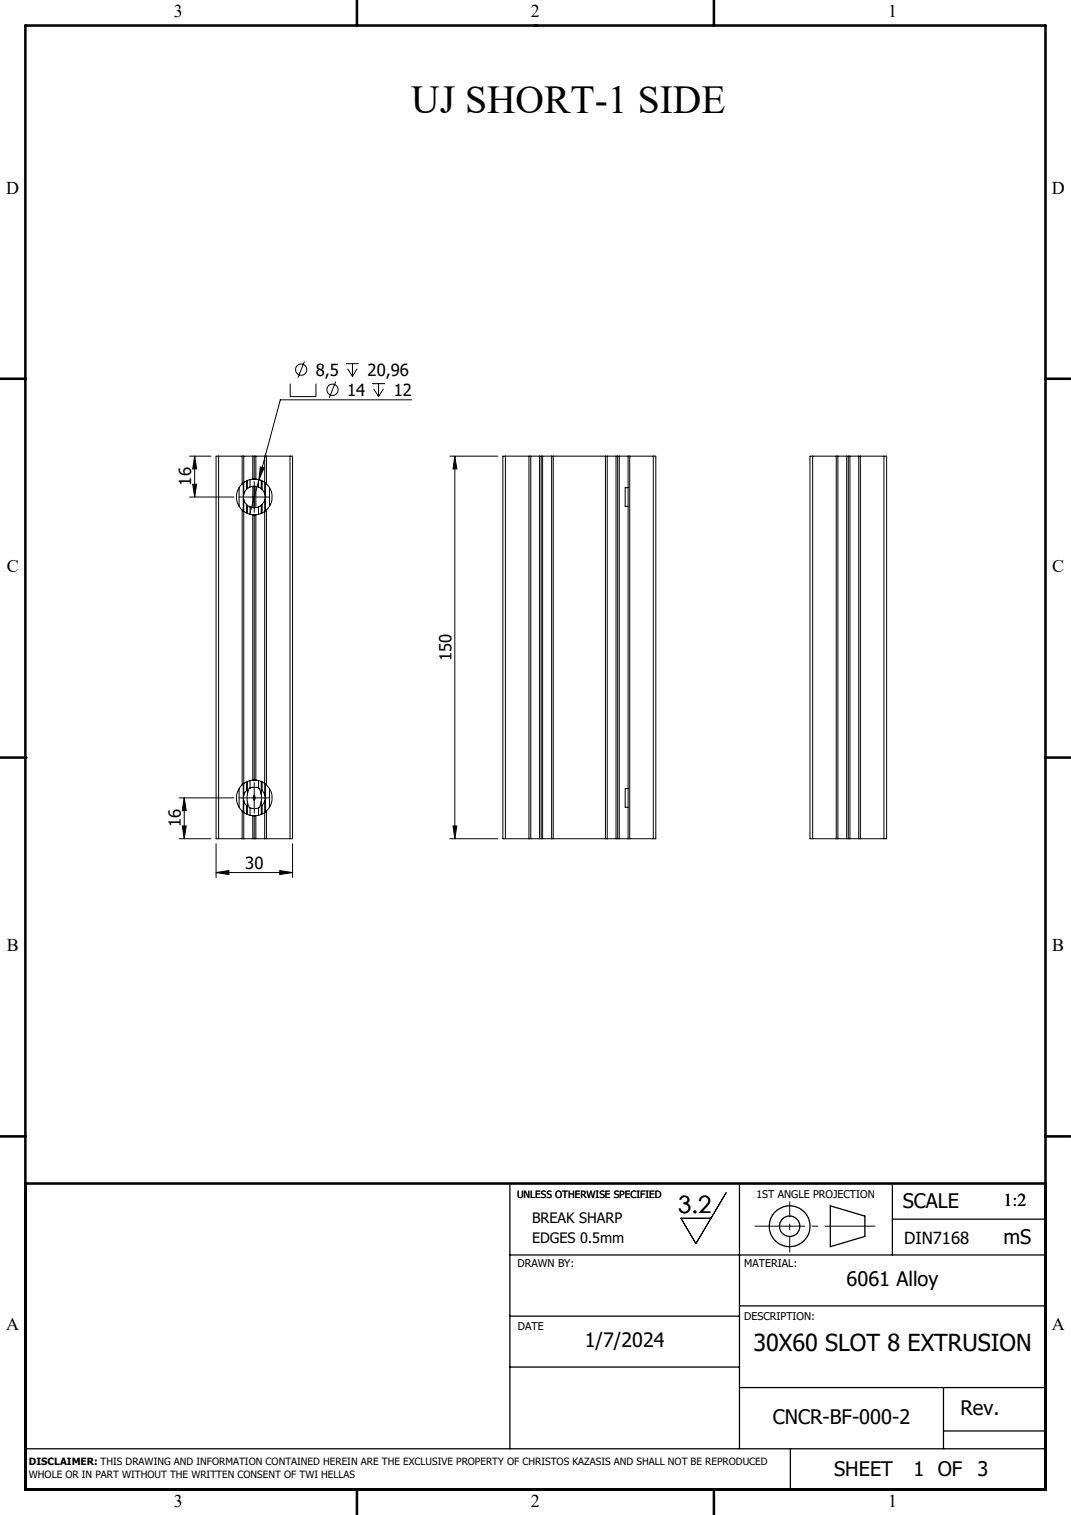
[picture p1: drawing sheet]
<svg xmlns="http://www.w3.org/2000/svg" width="210mm" height="297mm" viewBox="0 0 210 297" stroke-linecap="round" stroke-linejoin="round" font-family="sans-serif">
<g fill="none" stroke="#000" stroke-width=".2">
<path d="M56.9 75.2v2.5h5v-2.5M59.7 70.9l-1.3 3.1M65.8 74.8l-1.2 3.2M67.8 71.3h2.5M68.2 72.3l.9 1.5M69.1 71.3v2.5M70 72.3l-.9 1.5M73 75.2h2.5M73.3 76.2l.9 1.5M74.2 75.2v2.5M75.2 76.2l-1 1.5M80.8 78.4h-25.8l-6 22.4"/>
<path d="M37.2 89.4h4.1M37.2 97.4h8.7M37.8 94.9h.8l-.4 2.5zM38.2 89.4v8M38.2 89.4l.4 2.5h-.8zM42.9 89.4h-.5v75h.5M42.9 89.4h14M42.9 89.4v75M46.8 97.4h6M46.9 95.6v3.7M47.5 94.9a3.5 3.5 0 0 0 0 5.1M47.5 89.4v5.5"/>
<path d="M47.7 94.7v5.5M47.8 96.9v1.1M47.8 98l.5 .9M47.8 89.4v7.5M47.8 98v57.9M48.3 96l-.5 .9M48.3 98.9l.2 .2M48.3 94.3v1.7M48.3 98.9v1.7M48.5 95.8l-.2 .2M48.5 99.1l.5 .3M48.5 94.2v1.6"/>
<path d="M48.5 99.1v1.5M49 99.4a2.02 2.02 0 0 0 1.7 0M49 95.5l.7-.2 1 .2M49 95.5l-.5 .3M49 94v1.5M49 99.4v1.4M49.6 93.9a3.1 3.1 0 0 0-2.1 1M49.6 93.9h.2M49.6 89.4v4.5M49.6 95.4v4.1M49.8 93.9l.9 .1 .7 .3v1.7M49.8 94.4v6"/>
<path d="M49.8 93.9h.4M49.8 89.4v4.5M50.2 93.9a3.6 3.6 0 0 1 2 1M50.2 89.4v4.5M50.2 95.3v4.2M50.7 95.5l.5 .3M50.7 94v1.5M50.7 99.4v1.4M51 91.5l.8 .2-1 2.3zM51.2 95.8l.2 .2M51.2 99.1l-.5 .3M51.2 94.2v1.6"/>
<path d="M51.2 99.1v1.5M51.4 96l.5 .9M51.4 98.9l-.2 .2M51.4 98.9v1.7M51.9 89.4v7.5M51.9 96.9v1.1M51.9 98l-.5 .9M51.9 98v57.9M52 94.7v5.5M52.2 94.9a3.6 3.6 0 0 1 0 5.1M52.2 89.4v5.5M52.8 95.6v3.7"/>
<path d="M56.9 89.4h.5v75h-.5M56.9 89.4v75M88.2 89.4h9.4M89.2 89.4l.4 2.5h-.8zM89.2 89.4v75M99.1 89.4h-.5v75h.5M99.1 89.4h29M99.1 89.4v75M103.7 89.4v75M104.1 89.4v75M105.8 89.4v75M106.1 89.4v75"/>
<path d="M106.4 89.4v75M108.2 89.4v75M108.5 89.4v75M118.7 89.4v75M119.1 89.4v75M120.8 89.4v75M121.1 89.4v75M121.4 89.4v75M123.2 89.4v75M123.2 95.6h-.6v3.7h.6M123.5 89.4v75M128.1 89.4h.5v75h-.5"/>
<path d="M128.1 89.4v75M159.3 89.4h-.5v75h.5M159.3 89.4h14M159.3 89.4v75M164 89.4v75M164.3 89.4v75M166 89.4v75M166.3 89.4v75M166.7 89.4v75M168.4 89.4v75M168.7 89.4v75M173.3 89.4h.5v75h-.5"/>
<path d="M173.3 89.4v75M47.5 100a3.9 3.9 0 0 0 2.1 .9M47.5 100v53.8M49.6 100.9h.2M49.6 100.9v52M49.8 100.9h.4M49.8 100.9v52M50.2 100.9v52M52.2 100l-1 .7-1 .2M52.2 100v53.8M35.1 156.4h10.8M36.1 156.4v8"/>
<path d="M36.1 156.4l.4 2.5h-.8zM46.8 156.4h6M46.9 154.6v3.7M47.5 153.8a3.5 3.5 0 0 0 0 5.2M47.5 159a3.1 3.1 0 0 0 2.1 .9M47.5 159v5.4M47.7 153.7v5.5M47.8 155.9v1.1M47.8 157l.5 .9v1.7M47.8 157v7.4M48.3 153.3v1.7l-.5 .9M48.5 155.7v1.5"/>
<path d="M48.5 157.2l.4 1.1 .1 .1M48.5 153.2v2.5M48.5 157.2v2.5M49 154.5l.5-.2 1.2 .2M49 158.4l.5 .1 1.2-.1M49 154.5h-.1l-.4 1.2M49 153v1.5M49 158.4v1.4M49.6 152.9a3.9 3.9 0 0 0-2.1 .9M49.6 152.9h.2M49.6 159.9h.2M49.6 159.9v4.5"/>
<path d="M49.8 153.4v6M49.8 159.9h.4M49.8 152.9h.4M49.8 155.9l.3 .6-.3 .4-.1-.4zM49.8 159.9v4.5M50.2 152.9l1 .3 1 .6M50.2 159.9v4.5M50.7 154.5h.2l.3 1.2M50.7 153v1.5M50.7 158.4v1.4M51.2 155.7v1.5M51.2 157.2l-.3 1.1-.2 .1"/>
<path d="M51.2 153.2v2.5M51.2 157.2v2.5M51.4 153.3v1.7l.5 .9M51.9 155.9v1.1M51.9 157l-.5 .9v1.7M51.9 157v7.4M52 153.7v5.5M52.2 153.8a3.6 3.6 0 0 1 0 5.2M52.2 159a3.6 3.6 0 0 1-2 .9M52.2 159v5.4M52.8 154.6v3.7M123.2 154.6h-.6v3.7h.6"/>
<path d="M35.1 164.4h6.2M35.7 161.9h.8l-.4 2.5zM42.4 165.4v6.6M42.4 171.1h15M42.4 171.1l2.5-.4v.7zM42.9 164.4h14M54.9 170.7l2.5 .4-2.5 .3zM57.4 165.4v6.6M88.2 164.4h9.4M88.8 161.9h.8l-.4 2.5zM99.1 164.4h29M159.3 164.4h14"/>
<path d="M142.4 233.8l-5.9 10-3-5h5.9"/>
<circle cx="59" cy="72.5" r="1.1"/>
<circle cx="65.2" cy="76.4" r="1.11"/>
</g>
<g fill="none" stroke="#000" stroke-width=".25">
<path d="M100 232v52M145 232v52M162.8 236.4l6.8 2v4l-6.8 2zM175 232v14M175 239h30M100 246h105M100 258h45M145 256h60M100 268h45M145 272h60M185 272v12M5 284h200"/>
<path d="M155 284v8M185 280.5h20"/>
<circle cx="154.8" cy="240.4" r="4"/>
<circle cx="154.8" cy="240.4" r="2"/>
</g>
<path d="M148 240.4h23.6" fill="none" stroke="#000" stroke-width=".2" stroke-dasharray="15.2 1.3 1.3 1.3" stroke-dashoffset="5.3" stroke-linecap="butt"/>
<path d="M154.9 235.5v10" fill="none" stroke="#000" stroke-width=".2" stroke-dasharray="15.2 1.3 1.3 1.3" stroke-dashoffset="12.1" stroke-linecap="butt"/>
<g fill="none" stroke="#000" stroke-width=".5">
<path d="M5 5h200v287h-200zM70 0v5M105 5h.1M140 0v5M0 74.3h5M205 74.3h5M0 148.5h5M5 148.5h.1M205 148.5h5M0 222.8h5M5 232h200M205 222.8h5"/>
<path d="M70 292v5M105 292h.1M140 292v5M190 292h.1"/>
</g>
<g fill="#000">
<path d="M51 91.5l-.2 2.5 1-2.3zM42.4 171.1l2.5-.4v.7zM54.9 170.7l2.5 .4-2.5 .3z"/>
<path d="M36.1 156.4l.4 2.5h-.8zM35.7 161.9h.8l-.4 2.5zM37.8 94.9h.8l-.4 2.5zM38.2 89.4l.4 2.5h-.8zM89.2 89.4l.4 2.5h-.8zM88.8 161.9h.8l-.4 2.5z"/>
</g>
<text font-size="7.8" x="80.6" y="22.1">UJ SHORT-1 SIDE</text>
<text font-size="4.7" x="133" y="237.8">3.2</text>
<text font-size="4.6" x="147.7" y="264.9">30X60 SLOT 8 EXTRUSION</text>
<g font-size="3.9">
<text x="177" y="236.9">SCALE</text>
<text x="196.7" y="243.9">mS</text>
<text x="166" y="252.2">6061 Alloy</text>
<text x="114.7" y="264.1">1/7/2024</text>
<text x="151.5" y="279.2">CNCR-BF-000-2</text>
<text x="188.3" y="277.3">Rev.</text>
<text x="163.6" y="289.3">SHEET</text>
<text x="179.1" y="289.3">1 OF</text>
<text x="191.7" y="289.3">3</text>
</g>
<g font-size="3.5">
<text x="34.1" y="3.4">3</text>
<text x="104.1" y="3.4">2</text>
<text x="174.1" y="3.4">1</text>
<text x="1.2" y="38">D</text>
<text x="206.2" y="38">D</text>
<text x="1.3" y="112.2">C</text>
<text x="206.3" y="112.2">C</text>
<text x="1.3" y="186.5">B</text>
<text x="206.3" y="186.5">B</text>
<text x="196.7" y="236.4">1:2</text>
<text x="1.2" y="260.7">A</text>
<text x="206.2" y="260.7">A</text>
<text x="34.1" y="295.4">3</text>
<text x="104.1" y="295.4">2</text>
<text x="174.1" y="295.4">1</text>
</g>
<g font-size="3.3">
<text x="61.9" y="73.7">8,5</text>
<text x="68.1" y="77.7">14</text>
<text x="72.1" y="73.7">20,96</text>
<text x="77.2" y="77.7">12</text>
<text x="37.5" y="95.2" transform="rotate(-90 37.5 95.2)">16</text>
<text x="88.5" y="129.6" transform="rotate(-90 88.5 129.6)">150</text>
<text x="35.4" y="162.2" transform="rotate(-90 35.4 162.2)">16</text>
<text x="48.1" y="170.4">30</text>
<text x="177.3" y="243.9">DIN7168</text>
</g>
<g font-size="2.8">
<text x="104.3" y="239.9">BREAK SHARP</text>
<text x="104.3" y="243.7">EDGES 0.5mm</text>
</g>
<g font-size="2.1">
<text x="148.3" y="234.9">1ST ANGLE PROJECTION</text>
<text x="101.5" y="248.3">DRAWN BY:</text>
<text x="145.9" y="248.3">MATERIAL:</text>
<text x="101.5" y="260.7">DATE</text>
<text x="145.9" y="258.7">DESCRIPTION:</text>
</g>
<g font-size="2">
<text x="101.4" y="234.9">UNLESS OTHERWISE SPECIFIED</text>
<text x="5.7" y="287.3">DISCLAIMER: THIS DRAWING AND INFORMATION CONTAINED HEREIN ARE THE EXCLUSIVE PROPERTY OF CHRISTOS KAZASIS AND SHALL NOT BE REPRODUCED</text>
<text x="5.7" y="289.8">WHOLE OR IN PART WITHOUT THE WRITTEN CONSENT OF TWI HELLAS</text>
</g>
</svg>
